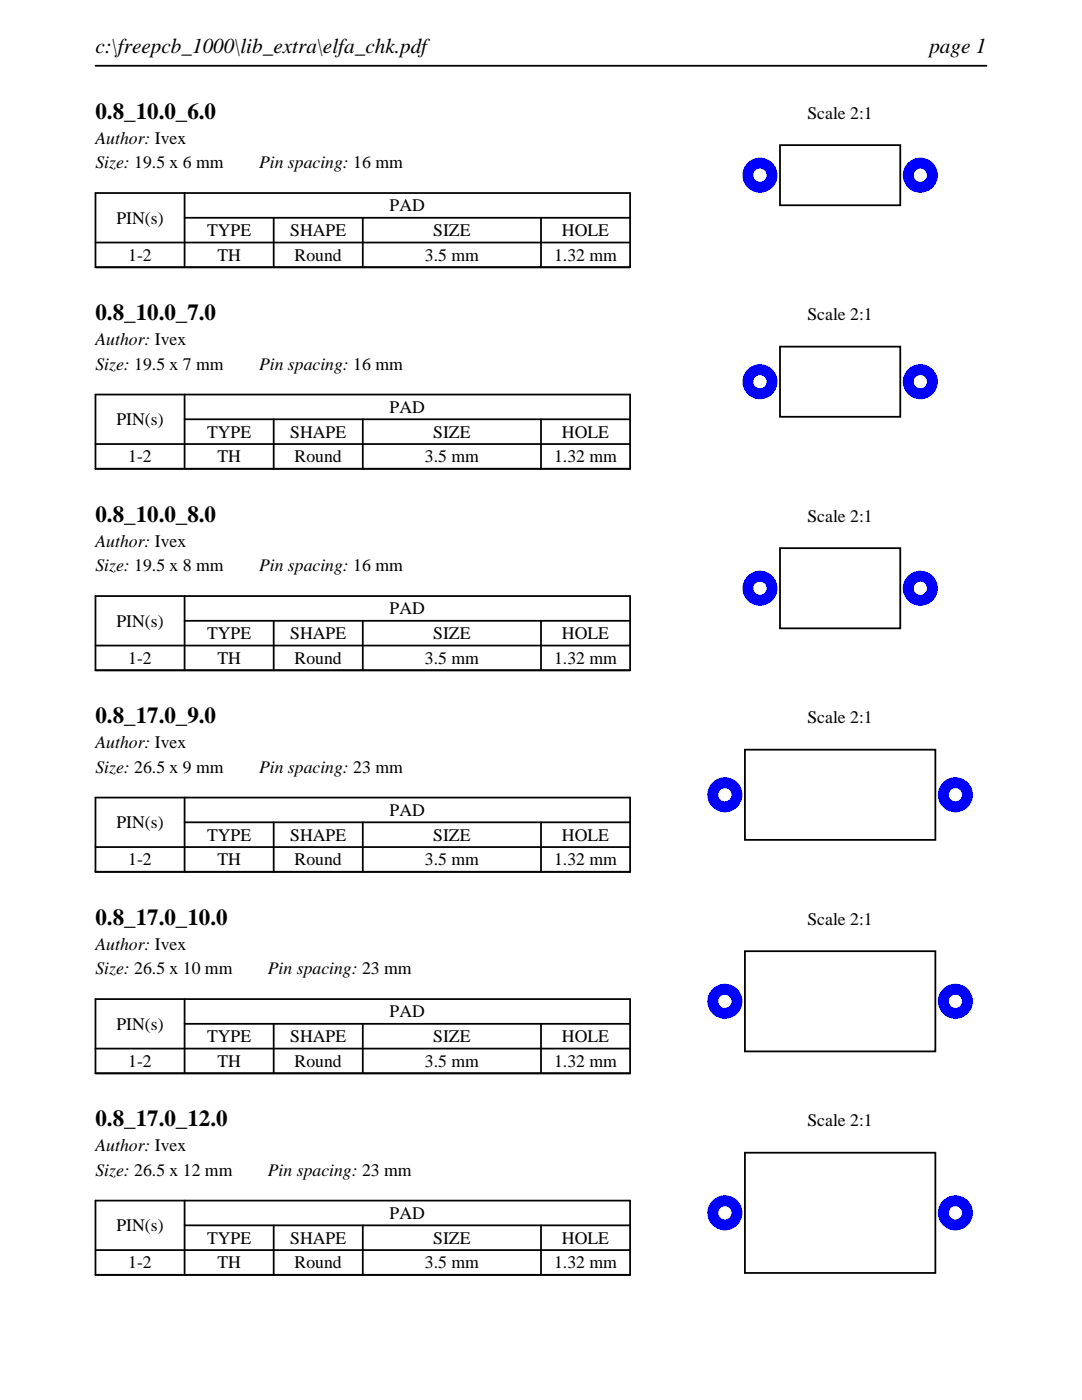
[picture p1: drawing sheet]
<svg xmlns="http://www.w3.org/2000/svg" width="216mm" height="279mm" viewBox="0 0 216 279" stroke-linecap="round" stroke-linejoin="round" font-family="sans-serif">
<path d="M19 13.1h177.8M19 38.5h106.7v14.8h-106.7zM36.8 38.5v14.8M19 48.4h106.7M36.8 43.5h88.9M54.6 43.5v9.8M72.4 43.5v9.8M107.9 43.5v9.8" fill="none" stroke="#000" stroke-width=".35"/>
<path d="M155.6 29h24v12h-24z" fill="none" stroke="#000" stroke-width=".36"/>
<g fill="#00f">
<path d="M148.1 35a3.5 3.5 0 0 0 7 0 3.5 3.5 0 0 0-7 0zM150.3 35a1.35 1.35 0 0 1 2.7 0 1.35 1.35 0 0 1-2.7 0z"/>
<path d="M180.1 35a3.5 3.5 0 0 0 7 0 3.5 3.5 0 0 0-7 0zM182.3 35a1.35 1.35 0 0 1 2.7 0 1.35 1.35 0 0 1-2.7 0z"/>
</g>
<path d="M19 78.7h106.7v14.9h-106.7zM36.8 78.7v14.9M19 88.6h106.7M36.8 83.7h88.9M54.6 83.7v9.9M72.4 83.7v9.9M107.9 83.7v9.9" fill="none" stroke="#000" stroke-width=".35"/>
<path d="M155.6 69.2h24v14h-24z" fill="none" stroke="#000" stroke-width=".36"/>
<g fill="#00f">
<path d="M148.1 76.2a3.5 3.5 0 0 0 7 0 3.5 3.5 0 0 0-7 0zM150.3 76.2a1.35 1.35 0 0 1 2.7 0 1.35 1.35 0 0 1-2.7 0z"/>
<path d="M180.1 76.2a3.5 3.5 0 0 0 7 0 3.5 3.5 0 0 0-7 0zM182.3 76.2a1.35 1.35 0 0 1 2.7 0 1.35 1.35 0 0 1-2.7 0z"/>
</g>
<path d="M19 119h106.7v14.8h-106.7zM36.8 119v14.8M19 128.8h106.7M36.8 123.9h88.9M54.6 123.9v9.9M72.4 123.9v9.9M107.9 123.9v9.9" fill="none" stroke="#000" stroke-width=".35"/>
<path d="M155.6 109.4h24v16h-24z" fill="none" stroke="#000" stroke-width=".36"/>
<g fill="#00f">
<path d="M148.1 117.4a3.5 3.5 0 0 0 7 0 3.5 3.5 0 0 0-7 0zM150.3 117.4a1.35 1.35 0 0 1 2.7 0 1.35 1.35 0 0 1-2.7 0z"/>
<path d="M180.1 117.4a3.5 3.5 0 0 0 7 0 3.5 3.5 0 0 0-7 0zM182.3 117.4a1.35 1.35 0 0 1 2.7 0 1.35 1.35 0 0 1-2.7 0z"/>
</g>
<path d="M19 159.2h106.7v14.8h-106.7zM36.8 159.2v14.8M19 169.1h106.7M36.8 164.1h88.9M54.6 164.1v9.9M72.4 164.1v9.9M107.9 164.1v9.9" fill="none" stroke="#000" stroke-width=".35"/>
<path d="M148.6 149.6h38v18h-38z" fill="none" stroke="#000" stroke-width=".36"/>
<g fill="#00f">
<path d="M141.1 158.6a3.5 3.5 0 0 0 7 0 3.5 3.5 0 0 0-7 0zM143.3 158.6a1.35 1.35 0 0 1 2.7 0 1.35 1.35 0 0 1-2.7 0z"/>
<path d="M187.1 158.6a3.5 3.5 0 0 0 7 0 3.5 3.5 0 0 0-7 0zM189.3 158.6a1.35 1.35 0 0 1 2.7 0 1.35 1.35 0 0 1-2.7 0z"/>
</g>
<path d="M19 199.4h106.7v14.8h-106.7zM36.8 199.4v14.8M19 209.3h106.7M36.8 204.3h88.9M54.6 204.3v9.9M72.4 204.3v9.9M107.9 204.3v9.9" fill="none" stroke="#000" stroke-width=".35"/>
<path d="M148.6 189.8h38v20h-38z" fill="none" stroke="#000" stroke-width=".36"/>
<g fill="#00f">
<path d="M141.1 199.8a3.5 3.5 0 0 0 7 0 3.5 3.5 0 0 0-7 0zM143.3 199.8a1.35 1.35 0 0 1 2.7 0 1.35 1.35 0 0 1-2.7 0z"/>
<path d="M187.1 199.8a3.5 3.5 0 0 0 7 0 3.5 3.5 0 0 0-7 0zM189.3 199.8a1.35 1.35 0 0 1 2.7 0 1.35 1.35 0 0 1-2.7 0z"/>
</g>
<path d="M19 239.6h106.7v14.8h-106.7zM36.8 239.6v14.8M19 249.5h106.7M36.8 244.5h88.9M54.6 244.5v9.9M72.4 244.5v9.9M107.9 244.5v9.9" fill="none" stroke="#000" stroke-width=".35"/>
<path d="M148.6 230h38v24h-38z" fill="none" stroke="#000" stroke-width=".36"/>
<g fill="#00f">
<path d="M141.1 242a3.5 3.5 0 0 0 7 0 3.5 3.5 0 0 0-7 0zM143.3 242a1.35 1.35 0 0 1 2.7 0 1.35 1.35 0 0 1-2.7 0z"/>
<path d="M187.1 242a3.5 3.5 0 0 0 7 0 3.5 3.5 0 0 0-7 0zM189.3 242a1.35 1.35 0 0 1 2.7 0 1.35 1.35 0 0 1-2.7 0z"/>
</g>
<g font-size="4.6">
<text x="19" y="23.7">0.8_10.0_6.0</text>
<text x="19" y="63.9">0.8_10.0_7.0</text>
<text x="19" y="104.1">0.8_10.0_8.0</text>
<text x="19" y="144.4">0.8_17.0_9.0</text>
<text x="19" y="184.6">0.8_17.0_10.0</text>
<text x="19" y="224.8">0.8_17.0_12.0</text>
</g>
<g font-size="4.2">
<text x="19" y="10.6">c:\freepcb_1000\lib_extra\elfa_chk.pdf</text>
<text x="185.4" y="10.6">page 1</text>
</g>
<g font-size="3.5">
<text x="161.1" y="23.7">Scale 2:1</text>
<text x="19" y="28.6">Author: Ivex</text>
<text x="19" y="33.6">Size: 19.5 x 6 mm</text>
<text x="51.7" y="33.6">Pin spacing: 16 mm</text>
<text x="23.2" y="44.6">PIN(s)</text>
<text x="41.3" y="47.1">TYPE</text>
<text x="57.9" y="47.1">SHAPE</text>
<text x="77.8" y="42.2">PAD</text>
<text x="86.4" y="47.1">SIZE</text>
<text x="112.1" y="47.1">HOLE</text>
<text x="25.6" y="52.1">1-2</text>
<text x="43.4" y="52.1">TH</text>
<text x="58.8" y="52.1">Round</text>
<text x="84.8" y="52.1">3.5 mm</text>
<text x="110.6" y="52.1">1.32 mm</text>
<text x="161.1" y="63.9">Scale 2:1</text>
<text x="19" y="68.9">Author: Ivex</text>
<text x="19" y="73.8">Size: 19.5 x 7 mm</text>
<text x="51.7" y="73.8">Pin spacing: 16 mm</text>
<text x="77.8" y="82.4">PAD</text>
<text x="23.2" y="84.8">PIN(s)</text>
<text x="41.3" y="87.3">TYPE</text>
<text x="57.9" y="87.3">SHAPE</text>
<text x="86.4" y="87.3">SIZE</text>
<text x="112.1" y="87.3">HOLE</text>
<text x="25.6" y="92.3">1-2</text>
<text x="43.4" y="92.3">TH</text>
<text x="58.8" y="92.3">Round</text>
<text x="84.8" y="92.3">3.5 mm</text>
<text x="110.6" y="92.3">1.32 mm</text>
<text x="161.1" y="104.1">Scale 2:1</text>
<text x="19" y="109.1">Author: Ivex</text>
<text x="19" y="114">Size: 19.5 x 8 mm</text>
<text x="51.7" y="114">Pin spacing: 16 mm</text>
<text x="23.2" y="125.1">PIN(s)</text>
<text x="77.8" y="122.6">PAD</text>
<text x="41.3" y="127.6">TYPE</text>
<text x="57.9" y="127.6">SHAPE</text>
<text x="86.4" y="127.6">SIZE</text>
<text x="112.1" y="127.6">HOLE</text>
<text x="25.6" y="132.5">1-2</text>
<text x="43.4" y="132.5">TH</text>
<text x="58.8" y="132.5">Round</text>
<text x="84.8" y="132.5">3.5 mm</text>
<text x="110.6" y="132.5">1.32 mm</text>
<text x="19" y="149.3">Author: Ivex</text>
<text x="161.1" y="144.4">Scale 2:1</text>
<text x="19" y="154.2">Size: 26.5 x 9 mm</text>
<text x="51.7" y="154.2">Pin spacing: 23 mm</text>
<text x="23.2" y="165.3">PIN(s)</text>
<text x="41.3" y="167.8">TYPE</text>
<text x="57.9" y="167.8">SHAPE</text>
<text x="77.8" y="162.8">PAD</text>
<text x="86.4" y="167.8">SIZE</text>
<text x="112.1" y="167.8">HOLE</text>
<text x="25.6" y="172.7">1-2</text>
<text x="43.4" y="172.7">TH</text>
<text x="58.8" y="172.7">Round</text>
<text x="84.8" y="172.7">3.5 mm</text>
<text x="110.6" y="172.7">1.32 mm</text>
<text x="161.1" y="184.6">Scale 2:1</text>
<text x="19" y="189.5">Author: Ivex</text>
<text x="19" y="194.5">Size: 26.5 x 10 mm</text>
<text x="53.4" y="194.5">Pin spacing: 23 mm</text>
<text x="77.8" y="203.1">PAD</text>
<text x="23.2" y="205.5">PIN(s)</text>
<text x="41.3" y="208">TYPE</text>
<text x="57.9" y="208">SHAPE</text>
<text x="86.4" y="208">SIZE</text>
<text x="112.1" y="208">HOLE</text>
<text x="25.6" y="212.9">1-2</text>
<text x="43.4" y="212.9">TH</text>
<text x="58.8" y="212.9">Round</text>
<text x="84.8" y="212.9">3.5 mm</text>
<text x="110.6" y="212.9">1.32 mm</text>
<text x="161.1" y="224.8">Scale 2:1</text>
<text x="19" y="229.7">Author: Ivex</text>
<text x="19" y="234.7">Size: 26.5 x 12 mm</text>
<text x="53.4" y="234.7">Pin spacing: 23 mm</text>
<text x="23.2" y="245.7">PIN(s)</text>
<text x="77.8" y="243.3">PAD</text>
<text x="41.3" y="248.2">TYPE</text>
<text x="57.9" y="248.2">SHAPE</text>
<text x="86.4" y="248.2">SIZE</text>
<text x="112.1" y="248.2">HOLE</text>
<text x="25.6" y="253.2">1-2</text>
<text x="43.4" y="253.2">TH</text>
<text x="58.8" y="253.2">Round</text>
<text x="84.8" y="253.2">3.5 mm</text>
<text x="110.6" y="253.2">1.32 mm</text>
</g>
</svg>
